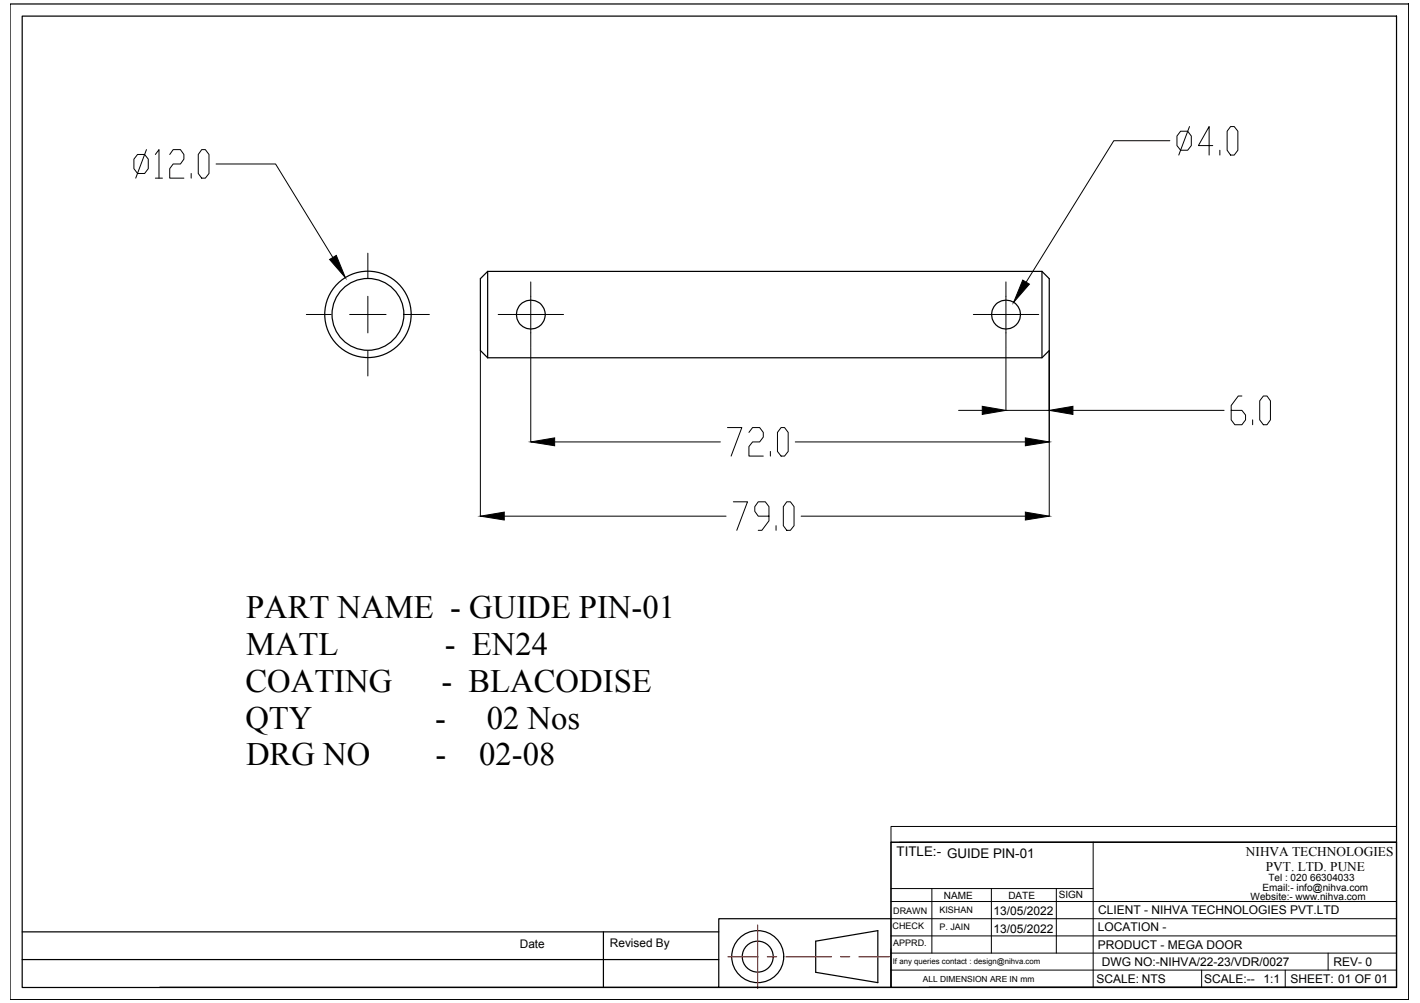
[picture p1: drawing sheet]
<svg xmlns="http://www.w3.org/2000/svg" width="297mm" height="210mm" viewBox="0 0 297 210" stroke-linecap="round" stroke-linejoin="round" font-family="sans-serif">
<!-- layer: 0 -->
<g fill="none" stroke="#000" stroke-width=".25">
<path d="M2.1 .8h292.6v208.4h-292.6zM4.6 3.4h287.5v203.3h-287.5zM102 56.8h116M102 56.8l-1.5 1.5v15l1.5 1.6M102 56.8v18.1M218 56.8l1.5 1.5v15l-1.5 1.6h-116M218 56.8v18.1M186.4 176.3h105.7v30.3h-105.7zM4.6 195h145.8M126.2 195v11.7M170.6 197l13-2.2v10.8l-13-2.1zM186.4 192.3h-36v14.3h-117"/>
<path d="M4.6 200.8h145.8M150.4 206.6h36M194.3 206.6h97.8"/>
<circle cx="77" cy="65.8" r="9"/>
<circle cx="77" cy="65.8" r="7.5"/>
<circle cx="111.1" cy="65.8" r="3"/>
<circle cx="210.5" cy="65.8" r="3"/>
<circle cx="158.5" cy="200.2" r="5.4"/>
<circle cx="158.5" cy="200.2" r="3.2"/>
</g>
<g fill="none" stroke="#000" stroke-width=".21">
<path d="M28.8 32.3h1.5l.7 1v2l-.7 1h-1.5l-.8-1v-2zM30.6 31.3l-2.2 6M32.5 32.3l.8-1v6M32.5 37.3h1.5M35.5 32.3l.7-1h1.5l.8 1v1l-.8 1h-1.5l-.7 1v2h3M40 36.3v1M42.2 31.3h.8l.7 1v4l-.7 1h-.8l-.7-1v-4zM45.2 34.3h12.4l12 19.6M244.7 29.4h-11.7l-18.3 29.6M247 27.5h1.4l.8 1v2l-.8 .9h-1.4l-.8-.9v-2zM248.8 26.5l-2.2 6M253.7 30.5h-3l2.2-4v6"/>
<path d="M255.2 31.4v1.1M257.4 26.5h.8l.7 1v3.9l-.7 1.1h-.8l-.7-1.1v-3.9zM76.9 53v5.2M111 59v6.8h-6.8M210.4 59v6.8h-6.8M64.1 65.8h5.2M76.9 62v3.8h-3.8M76.9 73.5v5.2M80.8 65.8h-3.9v3.9M84.6 65.8h5.2M100.5 73.5v34.5M111 72.8v19.7"/>
<path d="M117.9 65.8h-6.9v6.9M210.4 72.8v13.1h9.1M217.3 65.8h-6.9v6.9M219.5 73.5v34.5M116 92.5h34.7M152.2 89.5h3l-2.3 5.9M156.7 90.5l.7-1h1.5l.8 1v1l-.8 1h-1.5l-.7 1v1.9h3M161.1 94.5v.9M163.4 89.5h.7l.8 1v4l-.8 .9h-.7l-.8-.9v-4zM166.4 92.5h48.1M200.5 85.9h5M224.4 85.9h31.7"/>
<path d="M259.8 82.9h-.8l-1.5 2v3l.8 1h1.5l.7-1v-1l-.7-1h-2.3M262 87.9v1M264.3 82.9h.7l.8 1v4l-.8 1h-.7l-.8-1v-4zM105.5 108h46.4M153.4 105h3l-2.3 6M160.9 108h-2.3l-.7-1v-1l.7-1h1.5l.8 1v3l-1.5 2h-.8M162.3 110v1M164.6 105h.7l.8 1v4l-.8 1h-.7l-.7-1v-4zM167.6 108h46.9M186.4 173h105.7v3.3h-105.7zM186.4 176.3v30.3M188.2 176.3h103.9"/>
<path d="M228.7 176.3v30.3M186.4 199.5h105.7M186.4 195.9h105.7M186.4 192.3h105.7M186.4 188.7h105.7M186.4 186h42.3M194.9 186v13.5M207.4 186v13.5M221 186v13.5M277.8 199.5v3.5M186.4 203h105.7M251.4 203v3.6"/>
<path d="M268.8 203v3.6"/>
</g>
<path d="M68.9 54.3l1.4-.8 1.9 4.6zM213.9 58.6l1.4 .9-3.3 3.8zM111 92.5l5-.9v1.7zM205.5 85l4.9 .9-4.9 .8zM214.5 91.6l5 .9-5 .8zM219.5 85.9l4.9-.9v1.7zM100.5 108l5-.8v1.6zM214.5 107.2l5 .8-5 .8z" fill="#000" stroke="#000" stroke-width=".21"/>
<path d="M158.5 193.6v13.3M152.3 200.2h6.3M160.5 200.2h2M164.4 200.2h9.5M175.8 200.2h1.9M179.6 200.2h6.4" fill="none" stroke="#f00" stroke-width=".25"/>
<g font-size="6.8">
<text x="51.5" y="129.3">PART NAME - GUIDE PIN-01</text>
<text x="51.5" y="137.1">MATL</text>
<text x="93" y="137.1">- EN24</text>
<text x="51.3" y="144.8">COATING</text>
<text x="92.3" y="144.8">- BLACODISE</text>
<text x="51.3" y="152.5">QTY</text>
<text x="91" y="152.5">-</text>
<text x="101.8" y="152.5">02 Nos</text>
<text x="51.5" y="160.2">DRG NO</text>
<text x="91.1" y="160.2">-</text>
<text x="100.2" y="160.2">02-08</text>
</g>
<g font-size="2.8">
<text x="187.6" y="179.2">TITLE:- GUIDE PIN-01</text>
<text x="260.6" y="179.1">NIHVA TECHNOLOGIES</text>
<text x="264.8" y="182.3">PVT. LTD. PUNE</text>
</g>
<g font-size="2.5">
<text x="207.8" y="191.6">13/05/2022</text>
<text x="229.7" y="191.3">CLIENT - NIHVA TECHNOLOGIES PVT.LTD</text>
<text x="207.8" y="195.2">13/05/2022</text>
<text x="229.6" y="194.9">LOCATION -</text>
<text x="108.7" y="198.5">Date</text>
<text x="127.6" y="198.2">Revised By</text>
<text x="229.6" y="198.5">PRODUCT - MEGA DOOR</text>
<text x="230.5" y="202.1">DWG NO:-NIHVA/22-23/VDR/0027</text>
<text x="279" y="202.1">REV- 0</text>
<text x="229.3" y="205.7">SCALE: NTS</text>
<text x="251.9" y="205.7">SCALE:--</text>
<text x="264.3" y="205.7">1:1</text>
<text x="269.9" y="205.7">SHEET: 01 OF 01</text>
</g>
<g font-size="2.1">
<text x="265.3" y="184.4">Tel : 020 66304033</text>
<text x="197.4" y="188.1">NAME</text>
<text x="210.9" y="188.2">DATE</text>
<text x="221.5" y="188">SIGN</text>
<text x="261.6" y="188.4">Website:- www.nihva.com</text>
<text x="264.1" y="186.5">Email:- info@nihva.com</text>
</g>
<g font-size="1.9">
<text x="186.8" y="191.2">DRAWN</text>
<text x="196.5" y="191.1">KISHAN</text>
<text x="186.7" y="194.4">CHECK</text>
<text x="186.8" y="198">APPRD.</text>
<text x="196.5" y="194.7">P. JAIN</text>
</g>
<text font-size="1.8" x="193" y="205.4">ALL DIMENSION ARE IN mm</text>
<text font-size="1.6" x="186.8" y="201.7">If any queries contact : design@nihva.com</text>
</svg>
